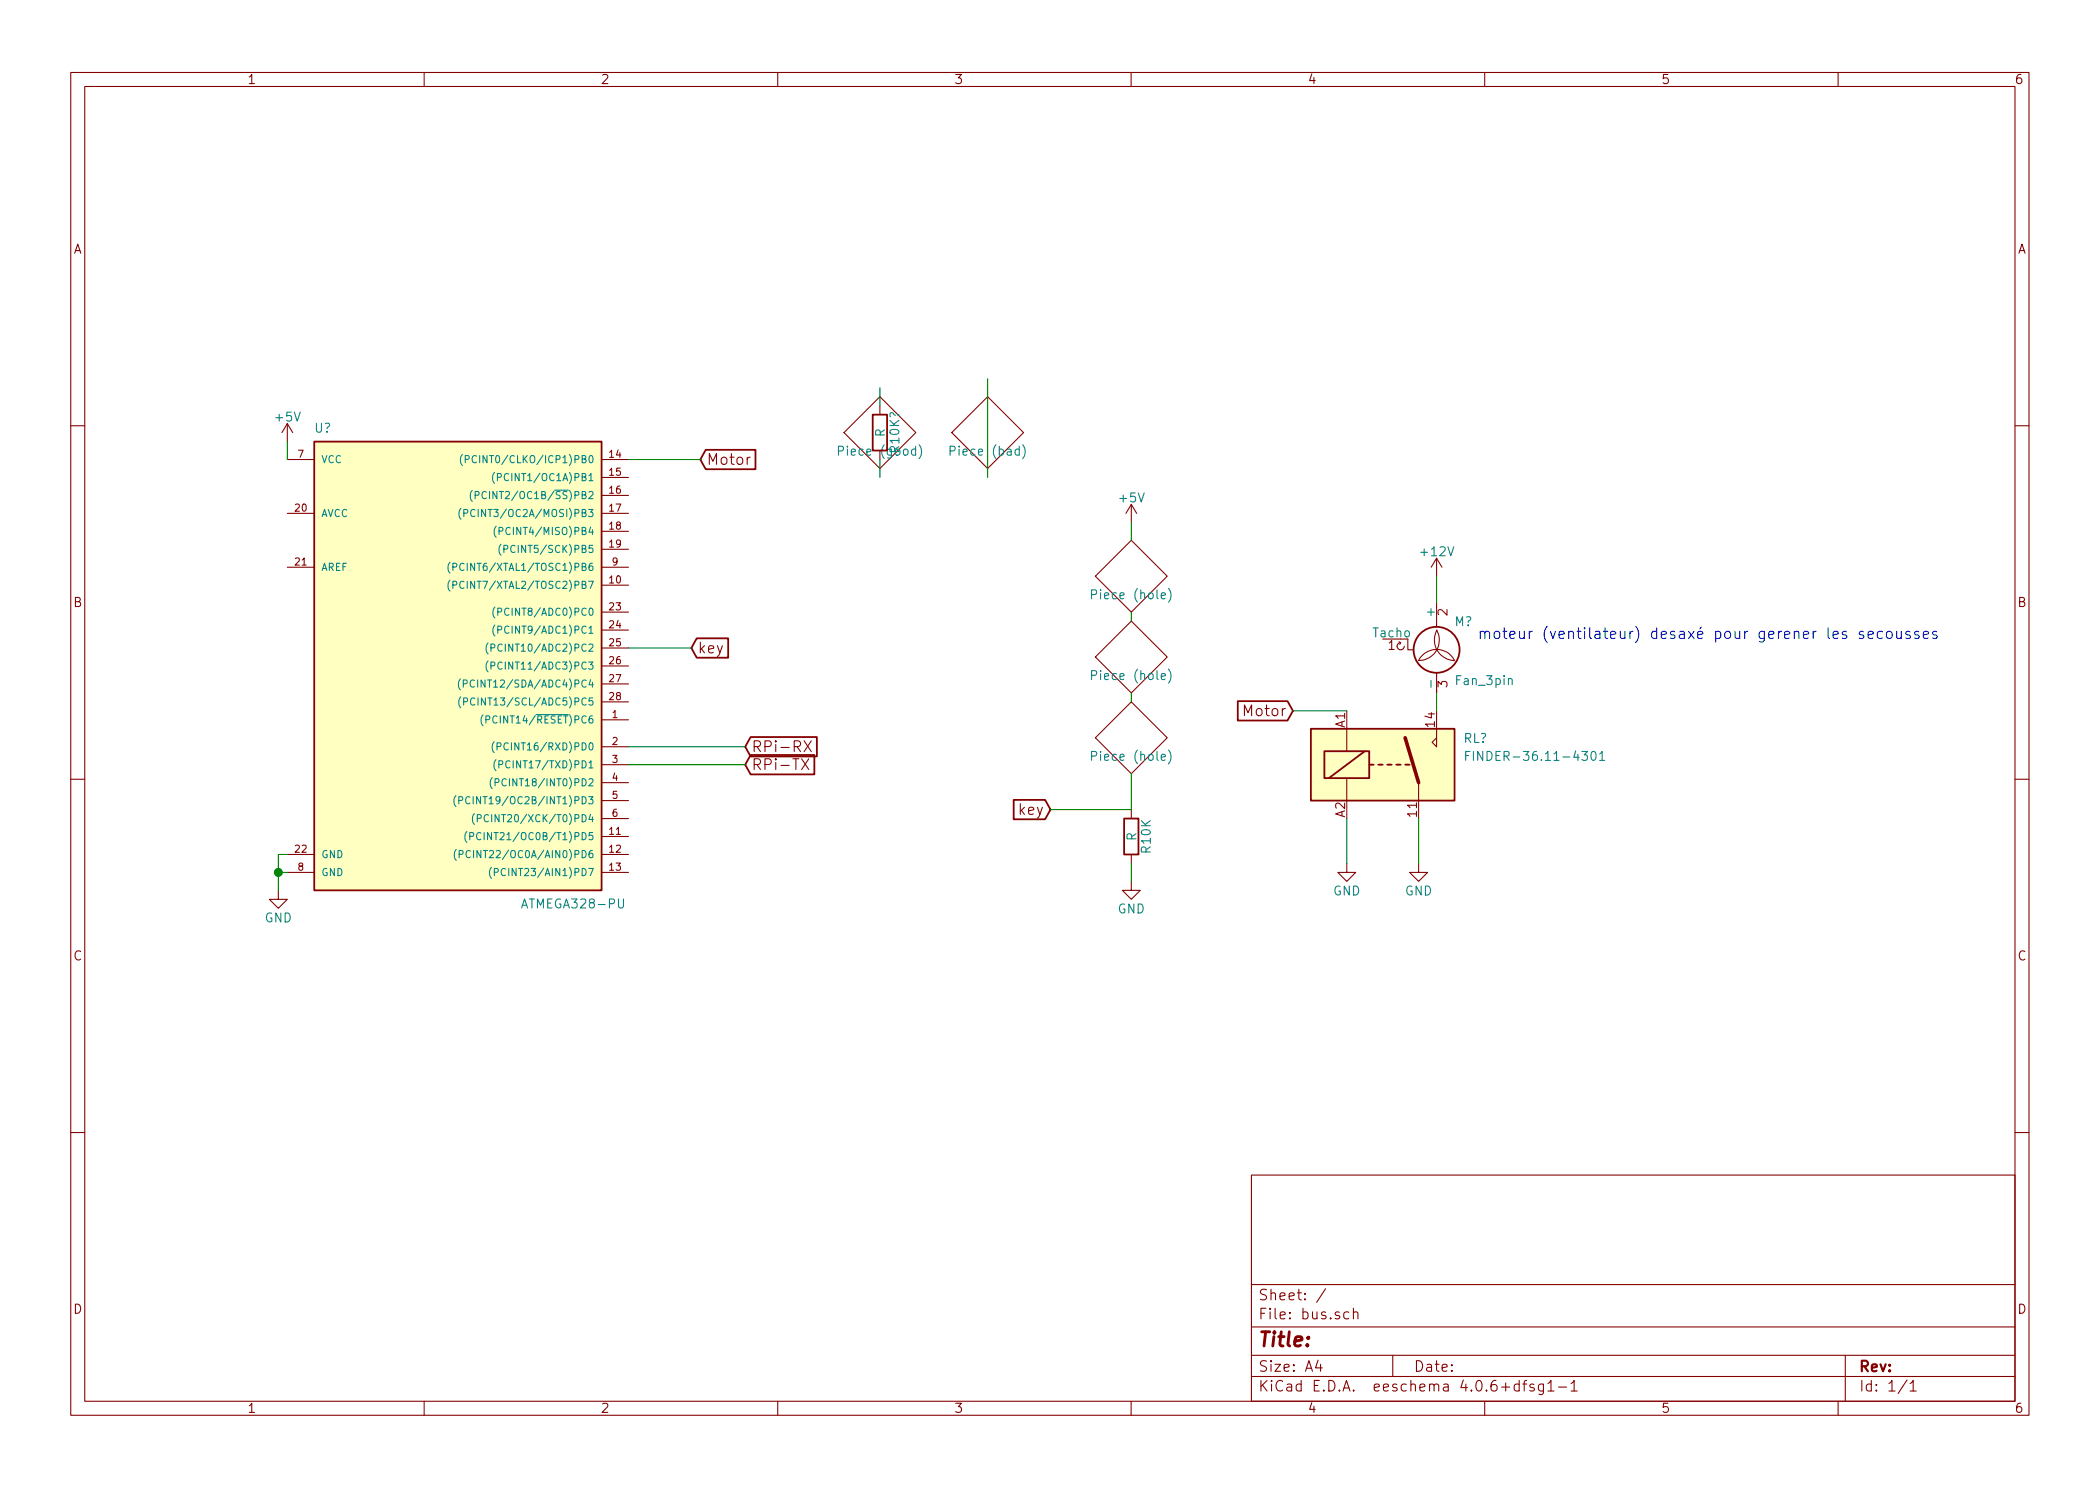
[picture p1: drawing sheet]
EESchema Schematic File Version 2
LIBS:74xx
LIBS:atmel
LIBS:linear
LIBS:motors
LIBS:power
LIBS:relays
LIBS:references
LIBS:device
LIBS:graphic
LIBS:interface
EELAYER 25 0
EELAYER END
$Descr A4 11693 8268
encoding utf-8
Sheet 1 1
Title ""
Date ""
Rev ""
Comp ""
Comment1 ""
Comment2 ""
Comment3 ""
Comment4 ""
$EndDescr
$Comp
L ATMEGA328-PU U?
U 1 1
P 2500 3650
F 0 "U?" H 1750 4900 50  0000 L BNN
F 1 "ATMEGA328-PU" H 2900 2250 50  0000 L BNN
F 2 "DIL28" H 2500 3650 50  0001 C CIN
F 3 "" H 2500 3650 50  0001 C CNN
	1    2500 3650
	1    0    0    -1  
$EndComp
$Comp
L Fan_3pin M?
U 1 1
P 8000 3550
F 0 "M?" H 8100 3650 50  0000 L CNN
F 1 "Fan_3pin" H 8100 3350 50  0000 L TNN
F 2 "" H 8000 3460 50  0001 C CNN
F 3 "" H 8000 3460 50  0001 C CNN
	1    8000 3550
	1    0    0    -1  
$EndComp
$Comp
L +12V #PWR?
U 1 1
P 8000 3200
F 0 "#PWR?" H 8000 3050 50  0001 C CNN
F 1 "+12V" H 8000 3340 50  0000 C CNN
F 2 "" H 8000 3200 50  0001 C CNN
F 3 "" H 8000 3200 50  0001 C CNN
	1    8000 3200
	1    0    0    -1  
$EndComp
$Comp
L GND #PWR?
U 1 1
P 7900 4800
F 0 "#PWR?" H 7900 4550 50  0001 C CNN
F 1 "GND" H 7900 4650 50  0000 C CNN
F 2 "" H 7900 4800 50  0001 C CNN
F 3 "" H 7900 4800 50  0001 C CNN
	1    7900 4800
	1    0    0    -1  
$EndComp
$Comp
L GND #PWR?
U 1 1
P 1550 4950
F 0 "#PWR?" H 1550 4700 50  0001 C CNN
F 1 "GND" H 1550 4800 50  0000 C CNN
F 2 "" H 1550 4950 50  0001 C CNN
F 3 "" H 1550 4950 50  0001 C CNN
	1    1550 4950
	1    0    0    -1  
$EndComp
Text GLabel 4150 4150 2    60   Input ~ 0
RPi-RX
Text GLabel 4150 4250 2    60   Input ~ 0
RPi-TX
$Comp
L FINDER-36.11-4301 RL?
U 1 1
P 7700 4250
F 0 "RL?" H 8150 4400 50  0000 L CNN
F 1 "FINDER-36.11-4301" H 8150 4300 50  0000 L CNN
F 2 "" H 7700 4250 50  0001 C CNN
F 3 "" H 7700 4250 50  0001 C CNN
	1    7700 4250
	1    0    0    -1  
$EndComp
$Comp
L GND #PWR?
U 1 1
P 7500 4800
F 0 "#PWR?" H 7500 4550 50  0001 C CNN
F 1 "GND" H 7500 4650 50  0000 C CNN
F 2 "" H 7500 4800 50  0001 C CNN
F 3 "" H 7500 4800 50  0001 C CNN
	1    7500 4800
	1    0    0    -1  
$EndComp
$Comp
L +5V #PWR?
U 1 1
P 1600 2450
F 0 "#PWR?" H 1600 2300 50  0001 C CNN
F 1 "+5V" H 1600 2590 50  0000 C CNN
F 2 "" H 1600 2450 50  0001 C CNN
F 3 "" H 1600 2450 50  0001 C CNN
	1    1600 2450
	1    0    0    -1  
$EndComp
$Comp
L R R10K
U 1 1
P 6300 4650
F 0 "R10K" V 6380 4650 50  0000 C CNN
F 1 "R" V 6300 4650 50  0000 C CNN
F 2 "" V 6230 4650 50  0001 C CNN
F 3 "" H 6300 4650 50  0001 C CNN
	1    6300 4650
	1    0    0    -1  
$EndComp
$Comp
L GND #PWR?
U 1 1
P 6300 4900
F 0 "#PWR?" H 6300 4650 50  0001 C CNN
F 1 "GND" H 6300 4750 50  0000 C CNN
F 2 "" H 6300 4900 50  0001 C CNN
F 3 "" H 6300 4900 50  0001 C CNN
	1    6300 4900
	1    0    0    -1  
$EndComp
$Comp
L +5V #PWR?
U 1 1
P 6300 2900
F 0 "#PWR?" H 6300 2750 50  0001 C CNN
F 1 "+5V" H 6300 3040 50  0000 C CNN
F 2 "" H 6300 2900 50  0001 C CNN
F 3 "" H 6300 2900 50  0001 C CNN
	1    6300 2900
	1    0    0    -1  
$EndComp
Text Notes 10800 3550 2    60   ~ 0
moteur (ventilateur) desaxé pour gerener les secousses\n
Text GLabel 7200 3950 0    60   Input ~ 0
Motor
$Comp
L DIAMOND3 U?
U 1 1
P 4900 2400
F 0 "U?" H 4950 2450 50  0001 C CNN
F 1 "Piece (good)" H 4900 2300 50  0000 C CNN
F 2 "" H 4900 2400 60  0001 C CNN
F 3 "" H 4900 2400 60  0001 C CNN
	1    4900 2400
	1    0    0    -1  
$EndComp
$Comp
L DIAMOND3 U?
U 1 1
P 5500 2400
F 0 "U?" H 5550 2450 50  0001 C CNN
F 1 "Piece (bad)" H 5500 2300 50  0000 C CNN
F 2 "" H 5500 2400 60  0001 C CNN
F 3 "" H 5500 2400 60  0001 C CNN
	1    5500 2400
	1    0    0    -1  
$EndComp
$Comp
L R R10K?
U 1 1
P 4900 2400
F 0 "R10K?" V 4980 2400 50  0000 C CNN
F 1 "R" V 4900 2400 50  0000 C CNN
F 2 "" V 4830 2400 50  0001 C CNN
F 3 "" H 4900 2400 50  0001 C CNN
	1    4900 2400
	1    0    0    -1  
$EndComp
$Comp
L DIAMOND3 U?
U 1 1
P 6300 4100
F 0 "U?" H 6350 4150 50  0001 C CNN
F 1 "Piece (hole)" H 6300 4000 50  0000 C CNN
F 2 "" H 6300 4100 60  0001 C CNN
F 3 "" H 6300 4100 60  0001 C CNN
	1    6300 4100
	1    0    0    -1  
$EndComp
$Comp
L DIAMOND3 U?
U 1 1
P 6300 3650
F 0 "U?" H 6350 3700 50  0001 C CNN
F 1 "Piece (hole)" H 6300 3550 50  0000 C CNN
F 2 "" H 6300 3650 60  0001 C CNN
F 3 "" H 6300 3650 60  0001 C CNN
	1    6300 3650
	1    0    0    -1  
$EndComp
$Comp
L DIAMOND3 U?
U 1 1
P 6300 3200
F 0 "U?" H 6350 3250 50  0001 C CNN
F 1 "Piece (hole)" H 6300 3100 50  0000 C CNN
F 2 "" H 6300 3200 60  0001 C CNN
F 3 "" H 6300 3200 60  0001 C CNN
	1    6300 3200
	1    0    0    -1  
$EndComp
Text GLabel 3850 3600 2    60   Input ~ 0
key
Text GLabel 3900 2550 2    60   Input ~ 0
Motor
Text GLabel 5850 4500 0    60   Input ~ 0
key
Wire Wire Line
	8000 3200 8000 3350
Wire Wire Line
	1600 4850 1550 4850
Wire Wire Line
	1550 4750 1550 4950
Wire Wire Line
	1600 4750 1550 4750
Connection ~ 1550 4850
Wire Wire Line
	3500 4150 4150 4150
Wire Wire Line
	3500 4250 4150 4250
Wire Wire Line
	8000 3850 8000 3950
Wire Wire Line
	7900 4800 7900 4550
Wire Wire Line
	7500 4550 7500 4800
Wire Wire Line
	7500 3950 7200 3950
Wire Wire Line
	1600 2450 1600 2550
Wire Wire Line
	6300 4500 5850 4500
Wire Wire Line
	6300 4800 6300 4900
Wire Wire Line
	6300 4500 6300 4300
Wire Wire Line
	6300 2900 6300 3000
Wire Wire Line
	4900 2250 4900 2150
Wire Wire Line
	4900 2550 4900 2650
Wire Wire Line
	5500 2100 5500 2650
Wire Wire Line
	6300 3400 6300 3450
Wire Wire Line
	6300 3850 6300 3900
Wire Wire Line
	3500 3600 3850 3600
Wire Wire Line
	3500 2550 3900 2550
$EndSCHEMATC
